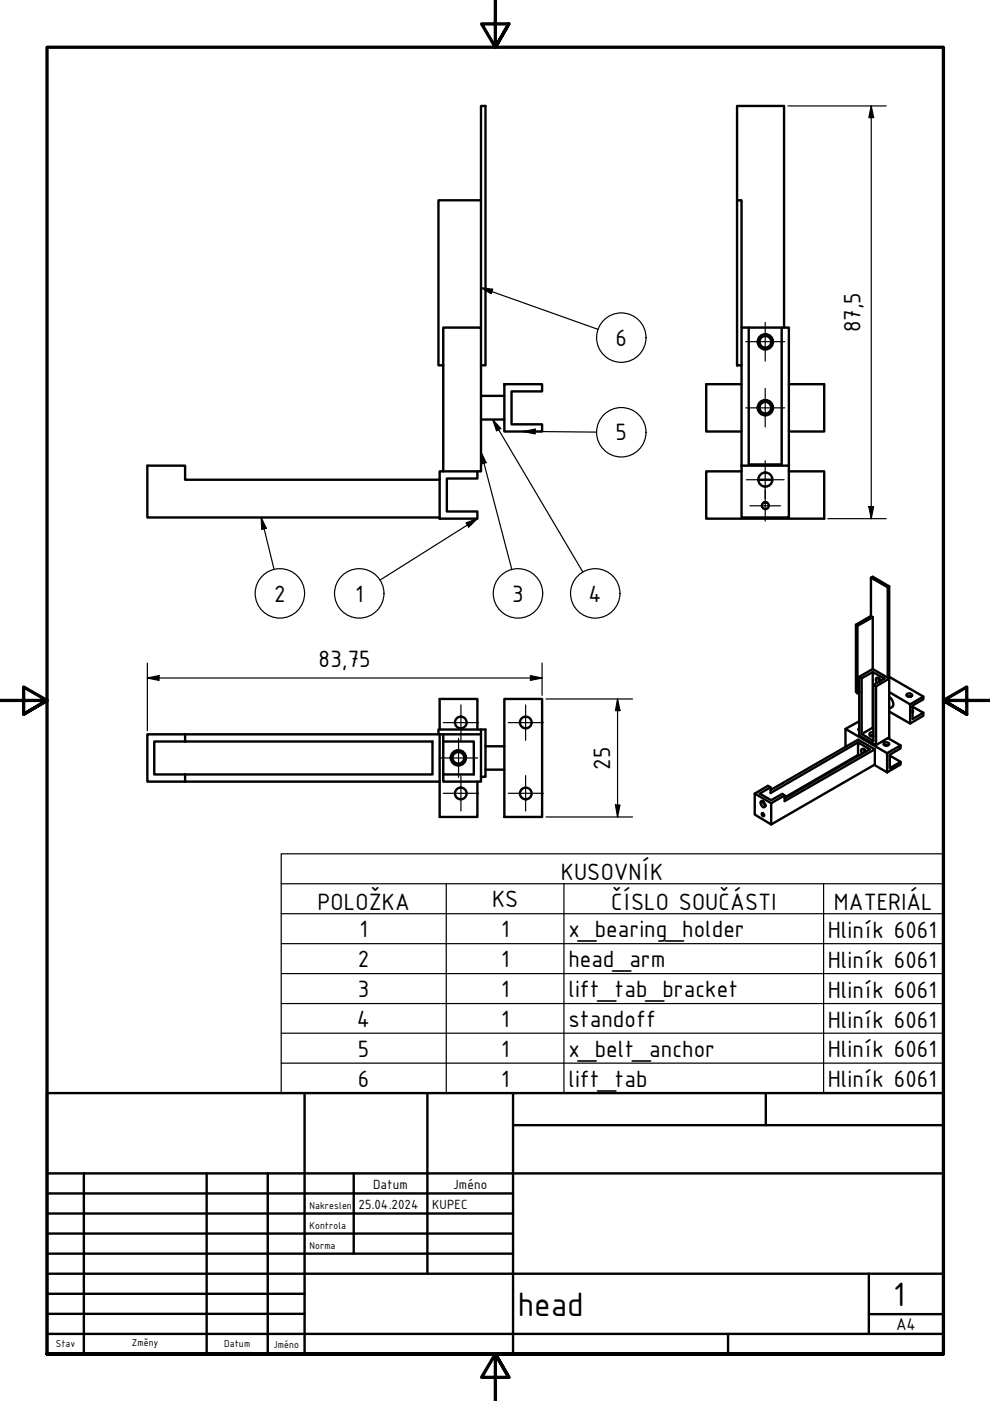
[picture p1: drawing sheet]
<svg xmlns="http://www.w3.org/2000/svg" width="210mm" height="297mm" viewBox="0 0 210 297" stroke-linecap="round" stroke-linejoin="round" font-family="sans-serif">
<g fill="none" stroke="#000" stroke-width=".51">
<path d="M102 42.5h-9v35h1M156.3 42.5h.9v35h-.9zM156.3 42.5v-20h9.9v47M102 69.5v-47h.9v55h-.9M157.2 77.5v21.2M157.2 69.5h1.5M165.7 69.5h-7v29h7v-29h1.6v29.2M93.2 99.9h8v1.6h-6.5v6.9h6.5v1.6h-8zM94 99.9v-30.4h8v30.4h-.8M102 88.9h4.9M102 83.9h4.9M106.9 81.5h8v1.5h-6.4v7h6.4v1.5h-8z"/>
<path d="M157.2 99.9h-7.5v10.1h25.1v-10.1h-7.5M157.2 98.7v11h10.1v-11M157.2 81.5h-7.5v10h7.5M157.2 98.7h10.1M167.3 81.5h7.5v10h-7.5M93.2 101.7h-54v-3h-8v11h62M160.7 101.7h3.1M162 106.6h.6M181.5 132.4l3.2-1.8 .3 .3-3.2 1.8zM181.5 132.4v14.3l.3 .3M181.8 132.7v14.3l.4-.3M184.7 122.5l3.5 2 .3-.2-3.5-2-.3 .2v8.1"/>
<path d="M185 130.9v10.9M188.2 124.5v19.2M188.5 124.3v19.6l-2.8 1.6v12.5M39.2 155.7h-8v10h8M39.2 157.2h-6.5v7h6.5M39.2 157.2h52.5v7h-52.5M39.2 155.7v1.5M39.2 155.7h53.8M93.2 155.7v17.5h8v-7.5M93.2 154.7v-6.5h8v6.5M94 157.2h6.5v7h-6.5M94 155.7v8.5"/>
<path d="M102 154.7v10h.9v-10h-9.9v1h9M102.9 158.2h4M106.9 148.2h8v25h-8zM179.3 154.5v3.9M181.9 157.4l-18.5 10.7v-1.2l-.6-.3-2.8 1.7 3.5 2 2.9-1.7M182.2 154.4l-.2 .1 .2 .4M182.2 153l-2.9 1.5 8.8 5.2M182.2 143.5l2.8-1.7 3.5 2.1v12.4l-2.8 1.7-3.5-2.1zM182.2 143.5l.5 .3M183.1 158.8l.2 .6M183.3 158.9l.2 .5M183.6 159.3l-.2-.3-.5-.3-.3 .4 .2 .7"/>
<path d="M185 142.5l-2.3 1.3v11.8M185.2 155.9l-.5 .2M185.2 155.8l-.7 .2M185.2 155.2h-.4l-.5 .4 .2 .4 .7 .1M185.2 145.2l2.3-1.3-2.5-1.4v11.8M185.5 158.9l-19.1 10.9v-1.2l-.5-.3-2.4 1.4-2.5-1.4 2.4-1.4M185.5 158.9l-3.6-2.1-18.5 10.7M185.5 158.9v3.2l-22 12.7M185.7 145.5l-.5-.3v11.9l-2.5-1.5 2.3-1.3 .2 .1M186.2 143.7l.3 .8M186.4 143.8l.2 .6M186.8 144.3a1.01 1.01 0 0 0-.9-.6 .76 .76 0 0 0 0 1.1"/>
<path d="M187.5 157.5a.69 .69 0 0 1 1 .3 .68 .68 0 0 1-.6 .3 .68 .68 0 0 1-.6-.4zM187.6 158h.7M188.1 159.7l2.8-1.7v.7l-2.2 1.3v2.9l2.2-1.4v.6l-2.8 1.7zM188.3 156.5l2.6 1.5M188.5 147.8a1.55 1.55 0 0 1 .7 2.1l-.7 .3M188.5 143.5l7.3 4.2v.6l-2.3 1.3v2.8l2.3-1.3-2.3-1.3M188.5 150.9l4.5 2.5 2.8-1.6v-.7M188.5 146.7l4.5 2.6v4.1M192.3 147.2a.7 .7 0 0 1 1.1 .2 .84 .84 0 0 1-1.2 0zM192.5 147.7h.6M193.5 150.6l.1 .3-.1 .2M195.8 147.7l-2.8 1.6"/>
<path d="M39.2 164.2v1.5M39.2 165.7h54M94 164.2v1.5h8v-1M102.9 163.2h4M160 168.3v4.4l3.5 2.1v-4.5M161.5 172.5l.1-.1a.48 .48 0 0 1 .4 .6h-.3zM161.7 169.8l-.3 .1a.85 .85 0 0 0 .7 1.2l.1-.1a1.2 1.2 0 0 0-.5-1.2l.2 .6 .4 .4M181.9 160.1l-15.5 9M182.1 160.2l-.2-.1v-2.7l2.5 1.5-18 10.4M185.4 162.2l2.7 1.6M188.7 160.2l2.2 1.3"/>
<circle cx="162.3" cy="72.5" r="1.24"/>
<circle cx="162.3" cy="72.5" r="1.62"/>
<circle cx="162.3" cy="86.4" r="1.24"/>
<circle cx="162.3" cy="86.4" r="1.62"/>
<circle cx="162.3" cy="86.4" r="1.49"/>
<circle cx="162.3" cy="101.7" r="1.49"/>
<circle cx="162.3" cy="107.2" r=".73"/>
<circle cx="97.7" cy="153.2" r="1.24"/>
<circle cx="111.5" cy="153.2" r="1.24"/>
<circle cx="97.2" cy="160.7" r="1.24"/>
<circle cx="97.2" cy="160.7" r="1.62"/>
<circle cx="97.7" cy="168.2" r="1.24"/>
<circle cx="111.5" cy="168.2" r="1.24"/>
</g>
<g fill="none" stroke="#000" stroke-width=".25">
<path d="M102 61l2.5 .3-.4 1zM102 61l24.8 8.8M102 95.8l1.1 2.3-1 .2zM102 95.8l6.5 25M104.5 88.9l1.7 2-.9 .5zM104.5 88.9l19.1 32.4M110.9 91.5l2.6-.5v1zM110.9 91.5l15.6 .1M55.4 109.7l1.1 2.3-1 .3zM55.4 109.7l2.7 11M98.8 110.9l2.4-.9-1.8 1.7zM101.2 110l-20.6 13"/>
<path d="M59.6 187.4v-6.4h140.4v6.4M59.6 187.4h140.4v6.3M59.6 187.4v44.4h140.4v-38.1M59.6 193.7h140.4M94.6 187.4v44.4M119.6 187.4v44.4M174.6 187.4v44.4M59.6 200.1h140.4M59.6 206.4h140.4M59.6 212.8h140.4M59.6 219.1h140.4M59.6 225.4h140.4"/>
<circle cx="131.7" cy="71.6" r="5.2"/>
<circle cx="131.7" cy="91.6" r="5.2"/>
<circle cx="59.3" cy="125.8" r="5.2"/>
<circle cx="76.2" cy="125.8" r="5.2"/>
<circle cx="109.8" cy="125.8" r="5.2"/>
<circle cx="126.2" cy="125.8" r="5.2"/>
</g>
<path d="M105 0v10l-2.9-4.9h5.8l-2.9 4.9 2.9-4.9M0 148.5h10l-5-2.8v5.7l5-2.9-5 2.9M210 148.5h-10l5-2.8v5.7l-5-2.9 5 2.9M10 287.1v-277.1h190v277.1h-190h190M107.9 292l-2.9-4.9 2.9 4.9h-5.8l2.9-4.9v9.9" fill="none" stroke="#000" stroke-width=".7"/>
<!-- layer: Nadpis (ISO) -->
<g fill="none" stroke="#000" stroke-width=".51">
<path d="M10 231.8h190v55.3h-190zM64.6 231.8v55.3M90.6 231.8v38.3M108.8 238.6h91.2M108.8 231.8v55.3M162.4 231.8v6.8M10 253h98.8M10 257.3h98.8M10 248.8h190M17.8 248.8v38.3M43.8 248.8v38.3M56.8 248.8v38.3"/>
<path d="M75 248.8v17M10 261.5h98.8M10 265.8h98.8M10 270.1h190M10 274.3h54.6M10 278.6h54.6M184.2 278.6h15.8M184.2 270.1v12.7M10 282.8h190M154.4 282.8v4.3"/>
</g>
<g fill="none" stroke="#000" stroke-width=".25">
<path d="M158.1 72.4h8.3M162.2 68.4v8.2M158.1 86.5h8.3M162.2 82.3v8.2M162.2 97.7v8M158.2 101.7h8M159 107.2h6.5M162.2 103.9v6.6M94 153.2h7.5M97.2 156.6v8.2M97.7 149.5v7.5M107.8 153.2h7.4"/>
<path d="M111.4 149.5v7.5M93.1 160.7h8.2M94 168.2h7.5M97.7 164.5v7.4M107.8 168.2h7.4M111.4 164.5v7.4"/>
</g>
<path d="M102 61l2.5 .3-.4 1zM102 95.8l1.1 2.3-1 .2zM104.5 88.9l1.7 2-.9 .5zM110.9 91.5l2.6-.5v1zM55.4 109.7l1.1 2.3-1 .3zM98.8 110.9l2.4-.9-1.8 1.7z" fill="#000"/>
<g fill="none" stroke="#000" stroke-width=".25">
<path d="M167.1 22.5h20.8M184.7 22.5l.5 2.4h-1zM184.7 22.5v87.5M175.5 110h12.4M184.2 107.4h1l-.5 2.6zM31.2 143.7l2.5-.5v1.1zM31.2 143.7h83.7M31.2 140.6v14.3M112.5 143.2l2.4 .5-2.4 .6zM114.9 140.6v6.8M115.8 148.2h18.3M130.9 148.2l.5 2.5h-.9z"/>
<path d="M130.9 148.2v25M115.8 173.2h18.3M130.5 170.7h.9l-.5 2.5z"/>
</g>
<path d="M184.7 22.5l.5 2.4h-1zM184.2 107.4h1l-.5 2.6zM31.2 143.7l2.5-.5v1.1zM112.5 143.2l2.4 .5-2.4 .6zM130.9 148.2l.5 2.5h-.9zM130.5 170.7h.9l-.5 2.5z" fill="#000"/>
<g font-size="7.7">
<text x="109.8" y="278.9">head</text>
<text x="189.4" y="276.8">1</text>
</g>
<g font-size="5.4">
<text x="182.4" y="70.5" transform="rotate(-90 182.4 70.5)">87,5</text>
<text x="130.5" y="73.3">6</text>
<text x="130.5" y="93.4">5</text>
<text x="58.1" y="127.6">2</text>
<text x="75.3" y="127.6">1</text>
<text x="108.6" y="127.6">3</text>
<text x="124.8" y="127.6">4</text>
<text x="67.6" y="141.5">83,75</text>
<text x="129.3" y="163.2" transform="rotate(-90 129.3 163.2)">25</text>
<text x="118.9" y="186.6">KUSOVNÍK</text>
<text x="67.3" y="193">POLOŽKA</text>
<text x="104.3" y="192.3">KS</text>
<text x="129.6" y="193">ČÍSLO SOUČÁSTI</text>
<text x="176.8" y="193">MATERIÁL</text>
<text x="76.2" y="198.6">1</text>
<text x="106.2" y="198.6">1</text>
<text x="120.5" y="198.6">x_bearing_holder</text>
<text x="175.5" y="198.8">Hliník 6061</text>
<text x="75.9" y="205">2</text>
<text x="106.2" y="205">1</text>
<text x="120.5" y="205">head_arm</text>
<text x="175.5" y="205.2">Hliník 6061</text>
<text x="75.9" y="211.3">3</text>
<text x="106.2" y="211.3">1</text>
<text x="120.5" y="211.3">lift_tab_bracket</text>
<text x="175.5" y="211.5">Hliník 6061</text>
<text x="75.7" y="217.7">4</text>
<text x="106.2" y="217.7">1</text>
<text x="120.5" y="217.7">standoff</text>
<text x="175.5" y="217.9">Hliník 6061</text>
<text x="75.9" y="224">5</text>
<text x="106.2" y="224">1</text>
<text x="120.5" y="224">x_belt_anchor</text>
<text x="175.5" y="224.2">Hliník 6061</text>
<text x="75.9" y="230.4">6</text>
<text x="106.2" y="230.4">1</text>
<text x="120.5" y="230.4">lift_tab</text>
<text x="175.5" y="230.6">Hliník 6061</text>
</g>
<text font-size="3.9" x="190" y="282">A4</text>
<g font-size="3">
<text x="76" y="256.3">25.04.2024</text>
<text x="79.1" y="252">Datum</text>
<text x="91.6" y="256.3">KUPEC</text>
<text x="96.1" y="252">Jméno</text>
</g>
<g font-size="2.3">
<text x="65.6" y="256.3">Nakreslen</text>
<text x="65.6" y="260.5">Kontrola</text>
<text x="65.6" y="264.8">Norma</text>
<text x="11.8" y="285.7">Stav</text>
<text x="27.9" y="285.5">Změny</text>
<text x="47.5" y="285.7">Datum</text>
<text x="58" y="285.7">Jméno</text>
</g>
</svg>
